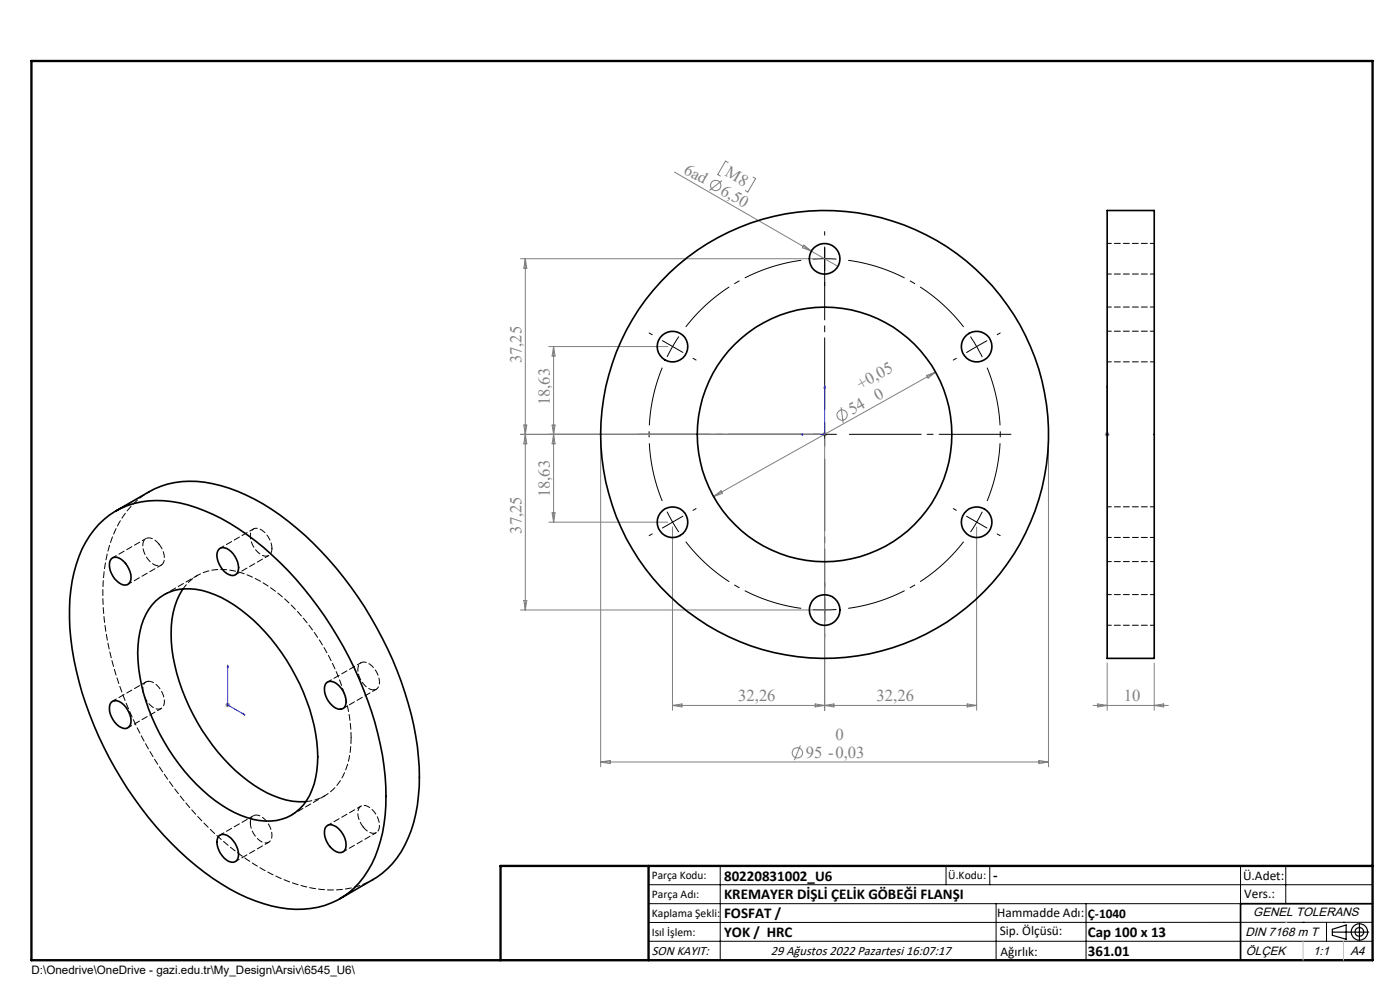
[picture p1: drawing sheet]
<svg xmlns="http://www.w3.org/2000/svg" width="297mm" height="210mm" viewBox="0 0 297 210" stroke-linecap="round" stroke-linejoin="round" font-family="sans-serif">
<g fill="none" stroke="#808080" stroke-width=".21">
<path d="M143.1 36.5l29 16.8M153.2 38.3l-2.7 2.1M154.5 34.5l-.6-.3-1.6 2.8 .5 .4M159.8 37.6l.5 .3-1.7 2.8-.5-.3M110.4 54.9h63.5M111.4 54.9v74.5M111.4 54.9l.4 2h-.7zM170.5 52l1.6 1.3-1.9-.7zM172.1 53.3l5.7 3.2M116.4 73.5h25.3M117.4 73.5v37.3M117.4 73.5l.4 2h-.7z"/>
<path d="M196.6 79.6l1.9-.7-1.6 1.3zM198.5 78.9l-47.1 26.4M110.4 92.1h63.5M111.1 90.2h.7l-.4 1.9zM111.4 92.1l.4 2h-.7zM117.1 90.2h.7l-.4 1.9zM117.4 92.1l.4 2h-.7zM127.4 93.2v69.5M174.4 92.1h1M174.6 91.8l.7 .7M174.9 91.6v1M174.9 93.2v57.5"/>
<path d="M175.3 91.8l-.7 .7M178.4 86.4l.5 3.3M222.4 93.2v69.5M234.4 92.1h1M234.5 91.8l.7 .7M234.9 91.6v1M235.2 91.8l-.7 .7M116.4 110.8h25.3M117.1 108.8h.7l-.4 2zM142.7 111.8v38.9M151.4 105.3l1.6-1.2 .3 .6zM207.2 111.8v38.9"/>
<path d="M110.4 129.4h63.5M111.1 127.4h.7l-.4 2zM47.8 149.5h1M47.9 149.2l.7 .7M48.3 149v1M48.6 149.2l-.7 .7M142.7 149.6h64.5M142.7 149.6l2-.3v.7zM169.8 158.1l-1.3 3.1M172.9 149.3l4 .7v-.7l-4 .7zM205.2 149.3l2 .3-2 .4zM231.9 149.6h16"/>
<path d="M232.9 149.3l2 .3-2 .4zM234.9 140.6v10.1M244.9 140.6v10.1M244.9 149.6l2-.3v.7zM127.4 161.6h95M127.4 161.6l2-.3v.7zM220.4 161.3l2 .3-2 .4z"/>
<circle cx="151.8" cy="39.4" r="1.09"/>
<circle cx="178.6" cy="88" r="1.09"/>
<circle cx="169.2" cy="159.7" r="1.09"/>
</g>
<path d="M175 54.9l-2.5 .1M175 54.9l2.4 .1M142.7 73.5l-1.2 2.2M142.7 73.5l1.3-2.1M142.7 110.8l1.3 2.1M142.7 110.8l-1.2-2.3M207.2 110.8l1.2-2.3M207.2 110.8l-1.3 2.1M175 129.4l2.4-.1M175 129.4l-2.5-.1" fill="none" stroke="#000" stroke-width=".21" stroke-dasharray="15.2 1.3 1.3 1.3" stroke-linecap="butt"/>
<path d="M170 55.2a37.3 37.3 0 0 0-24.5 14.2M140.5 78a37.3 37.3 0 0 0 0 28.3M204.4 69.4a37.3 37.3 0 0 0-24.5-14.2M145.5 114.9a37.3 37.3 0 0 0 24.5 14.1M209.4 106.3a37.3 37.3 0 0 0 0-28.3M179.9 129a37.3 37.3 0 0 0 24.5-14.1" fill="none" stroke="#000" stroke-width=".21" stroke-dasharray="15.2 1.3 1.3 1.3" stroke-dashoffset="2.6" stroke-linecap="butt"/>
<g fill="none" stroke="#000" stroke-width=".21">
<path d="M205.9 71.4l1.3 2.1M207.2 73.5l1.2 2.2M207.2 73.5l-2.2 1.3M209.4 72.3l-2.2 1.2M137.6 187.7h153.6M137.6 191.7h153.6M137.6 199.7h153.6M152.8 183.7v20M200.7 183.7v4M210 183.7v4M211.3 191.7v12M230.4 191.7v12"/>
<path d="M263.2 183.7v20M272.8 183.7v8M276.4 195.6h.1M281.4 195.6v4.1M285 195.6h.1M291.2 195.6l-153.6 .1"/>
</g>
<g fill="none" stroke="#000" stroke-width=".25">
<path d="M282.6 197.7h7.8M282.6 197.1l3-.9v3l-3-.8zM288.4 195.8v3.8M106.2 203.7h185"/>
<circle cx="288.4" cy="197.7" r="1.74"/>
<circle cx="288.4" cy="197.7" r=".93"/>
</g>
<path d="M169.8 92.1l.5-.1v.3zM174.9 81.8v10.3h-5.1M174.9 81.8l.1 .5h-.2zM234.9 92v.3zM234.9 81.8v.5v-.5M234.9 92.1h.1M234.9 81.8v10.3M48.3 141.1v8.4l3.7 2.2M48.3 141.1l.1 .5-.2-.1zM51.6 151.3l.4 .4-.4-.2z" fill="none" stroke="#00f" stroke-width=".21"/>
<g fill="none" stroke="#000" stroke-width=".21" stroke-dasharray="15.2 1.3 1.3 1.3">
<path d="M175 54.9v-2.5M175 54.9v2.5M175 49.9v-.8M175 59.9v.7M138.4 71l-.7-.4M142.7 73.5l-2.2-1.2M142.7 73.5l2.2 1.3M147 76l.7 .4M202.9 76l-.7 .4M211.5 71l.7-.4M175 92.1v-2.5M175 92.1h-2.5"/>
<path d="M175 92.1v2.5M175 92.1h2.5M138.4 113.3l-.7 .3M142.7 110.8l-2.2 1.2M142.7 110.8l2.2-1.3M147 108.3l.7-.4M202.9 108.3l-.7-.4M207.2 110.8l2.2 1.2M207.2 110.8l-2.2-1.3M211.5 113.3l.7 .3M175 129.4v2.5M175 129.4v-2.5"/>
<path d="M175 134.4v.7M175 124.4v-.8"/>
</g>
<path d="M170 92.1h-34.8M175 87.1v-34.7M175 97.1v34.8M180 92.1h34.7" fill="none" stroke="#000" stroke-width=".21" stroke-dasharray="15.2 1.3 1.3 1.3" stroke-dashoffset="-.2"/>
<path d="M291.2 191.7h-28v12" fill="none" stroke="#000" stroke-width=".35"/>
<path d="M6.7 12.9h284.5v190.8h-284.5zM137.6 183.7v20M291.2 183.7h-185v20" fill="none" stroke="#000" stroke-width=".5"/>
<path d="M276.4 199.7v4M285 199.7v4" fill="none" stroke="#c0c0c0" stroke-width=".21"/>
<path d="M272.8 195.6h.1" fill="none" stroke="#c0c0c0" stroke-width=".25"/>
<g fill="#00f">
<path d="M169.8 92.1l.5 .2v-.3zM174.9 81.8l-.1 .5h.2z"/>
<path d="M51.6 151.3l.4 .4-.4-.2zM48.3 141.1l.1 .5-.2-.1z"/>
<path d="M234.9 92v.3zM234.9 81.8v.5z"/>
</g>
<g fill="none" stroke="#000" stroke-width=".35">
<path d="M234.9 44.7h10v95h-10zM20.9 111.3a17.3 17.3 0 0 1 15.5-4.9 38.6 38.6 0 0 1 17.8 8.3 77.2 77.2 0 0 1 27.3 47.7 36.5 36.5 0 0 1-2.7 20.9 16.9 16.9 0 0 1-17.7 9.5 36.4 36.4 0 0 1-17.7-7.8 77.1 77.1 0 0 1-27.2-42.7 46.3 46.3 0 0 1-.5-20.9 21.9 21.9 0 0 1 5.2-10.1zM23.6 118.5a1.82 1.82 0 0 1 2.6 .6 4.4 4.4 0 0 1 1.4 4.3 1.45 1.45 0 0 1-2.3 .2 4.6 4.6 0 0 1-1.9-4.7zM24.6 108.4l7-4.1a19.4 19.4 0 0 1 15.3-1.3 44.8 44.8 0 0 1 17.8 10.6 78.3 78.3 0 0 1 23.8 44.8 38.1 38.1 0 0 1-1.9 19.3 17.6 17.6 0 0 1-7.5 8.9l-7 4.1M46.5 116.5a1.92 1.92 0 0 1 2.5 .5 4.4 4.4 0 0 1 1.4 4.4 1.45 1.45 0 0 1-2.3 .2 5 5 0 0 1-2-4.3zM33 127.5a10.7 10.7 0 0 1 11.2-1.8 31.4 31.4 0 0 1 14.4 11.2 41.9 41.9 0 0 1 8.8 23.6 15.2 15.2 0 0 1-3.8 11 10.6 10.6 0 0 1-11.2 1.9 31.1 31.1 0 0 1-14.4-11.3 41.2 41.2 0 0 1-8.8-23.6 15.3 15.3 0 0 1 3.8-11zM38.8 124.9a17.4 17.4 0 0 0-2.5 11.1 42.9 42.9 0 0 0 17.7 30.6 17.9 17.9 0 0 0 10.9 3.5M23.6 148.9a1.91 1.91 0 0 1 2.6 .6 4.4 4.4 0 0 1 1.4 4.4 1.45 1.45 0 0 1-2.3 .2 4.7 4.7 0 0 1-1.9-4.8zM69.3 144.8a1.91 1.91 0 0 1 2.5 .6 4.4 4.4 0 0 1 1.4 4.4 1.48 1.48 0 0 1-2.3 .2 4.6 4.6 0 0 1-1.9-4.8zM46.5 177.3a1.92 1.92 0 0 1 2.5 .5 4.4 4.4 0 0 1 1.4 4.4 1.45 1.45 0 0 1-2.3 .2 4.6 4.6 0 0 1-1.9-4.7zM69.3 175.3a1.85 1.85 0 0 1 2.5 .5 4.4 4.4 0 0 1 1.4 4.4 1.48 1.48 0 0 1-2.3 .2 4.6 4.6 0 0 1-1.9-4.8z"/>
<circle cx="174.9" cy="54.9" r="3.2"/>
<circle cx="142.7" cy="73.5" r="3.2"/>
<circle cx="207.2" cy="73.5" r="3.2"/>
<circle cx="174.9" cy="92.2" r="27"/>
<circle cx="174.9" cy="92.1" r="47.5"/>
<circle cx="142.7" cy="110.8" r="3.3"/>
<circle cx="207.2" cy="110.8" r="3.3"/>
<circle cx="174.9" cy="129.4" r="3.3"/>
</g>
<g fill="none" stroke="#000" stroke-width=".21" stroke-dasharray="1.3 .6" stroke-dashoffset=".4">
<path d="M234.9 58.1h10M244.9 51.6h-10M234.9 76.8h10M244.9 70.3h-10M244.9 65.1h-10M31 114.2l-7.1 4.1M53.8 112.2l-7.1 4.1M234.9 114h10M234.9 119.1h10M244.9 107.5h-10M27.1 124l7.1-4.1M41.9 122l-7.1 4.1"/>
<path d="M50 121.9l7-4.1M234.9 132.6h10M244.9 126.1h-10M27.1 154.4l7.1-4.1M31 144.7l-7.1 4M72.8 150.3l7-4.1M76.6 140.6l-7.1 4.1M53.8 173l-7.1 4.1M61.8 172.9l7.1-4.1M76.6 171l-7.1 4.1M50 182.7l7-4M72.8 180.7l7-4.1"/>
</g>
<path d="M31.6 104.3a18.9 18.9 0 0 0-8.3 11.3 46 46 0 0 0 .5 24.9 77.6 77.6 0 0 0 26.7 40.4 36.8 36.8 0 0 0 17.6 7.8 17.9 17.9 0 0 0 11-2.1" fill="none" stroke="#000" stroke-width=".21" stroke-dasharray="1.3 .6" stroke-dashoffset=".7"/>
<path d="M33.7 115.4a2.52 2.52 0 0 0-2.7-1.2 2.16 2.16 0 0 0-.5 2.7 4 4 0 0 0 3.2 3.1 1.63 1.63 0 0 0 1.1-2.2 5.3 5.3 0 0 0-1.1-2.4M57.7 116.3a4.8 4.8 0 0 0-3-4.2 1.35 1.35 0 0 0-1.6 1.6 4.8 4.8 0 0 0 3 4.2 1.35 1.35 0 0 0 1.6-1.6M31.4 144.5a1.63 1.63 0 0 0-1.1 2.2 4.7 4.7 0 0 0 3 3.7 1.35 1.35 0 0 0 1.6-1.6 4.8 4.8 0 0 0-3-4.3h-.5M79.4 146.4a1.63 1.63 0 0 0 1.1-2.3 4.7 4.7 0 0 0-3-3.6 1.35 1.35 0 0 0-1.6 1.6 4.8 4.8 0 0 0 3 4.2l.5 .1M53.1 174.5a4.8 4.8 0 0 0 3 4.3 1.35 1.35 0 0 0 1.6-1.6 4.8 4.8 0 0 0-3-4.3 1.35 1.35 0 0 0-1.6 1.6M77.1 175.4a2.52 2.52 0 0 0 2.6 1.3 2.16 2.16 0 0 0 .6-2.8 4 4 0 0 0-3.2-3.1 1.63 1.63 0 0 0-1.1 2.3 5.3 5.3 0 0 0 1.1 2.3" fill="none" stroke="#000" stroke-width=".21" stroke-dasharray="1.3 .6" stroke-dashoffset=".1"/>
<path d="M74.5 156.5a41.6 41.6 0 0 0-10-25.1 29.4 29.4 0 0 0-14.5-10.2 10 10 0 0 0-11.2 3.7" fill="none" stroke="#000" stroke-width=".21" stroke-dasharray="1.3 .6" stroke-dashoffset=".2"/>
<path d="M64.9 170a9.9 9.9 0 0 0 8.8-7.8 20.2 20.2 0 0 0 .8-5.7" fill="none" stroke="#000" stroke-width=".21" stroke-dasharray="1.3 .6"/>
<g font-size="3.5" fill="#808080">
<text x="144.9" y="36.6" transform="rotate(30 144.9 36.6)">6ad</text>
<text x="152.7" y="41.1" transform="rotate(30 152.7 41.1)">6,50</text>
<text x="153.7" y="37.2" transform="rotate(30 153.7 37.2)">M8</text>
<text x="110.6" y="77.1" transform="rotate(-90 110.6 77.1)">37,25</text>
<text x="182.6" y="82.6" transform="rotate(-29 182.6 82.6)">+0,05</text>
<text x="116.6" y="86" transform="rotate(-90 116.6 86)">18,63</text>
<text x="180.8" y="88.1" transform="rotate(-29 180.8 88.1)">54</text>
<text x="186.2" y="85.1" transform="rotate(-29 186.2 85.1)">0</text>
<text x="116.6" y="105.5" transform="rotate(-90 116.6 105.5)">18,63</text>
<text x="110.6" y="113.2" transform="rotate(-90 110.6 113.2)">37,25</text>
<text x="156.6" y="148.8">32,26</text>
<text x="186" y="148.8">32,26</text>
<text x="238.4" y="148.8">10</text>
<text x="171" y="160.8">95 -0,03</text>
<text x="177.2" y="156.9">0</text>
</g>
<g font-size="3.2">
<text x="153.6" y="186.8">80220831002_U6</text>
<text x="153.6" y="190.8">KREMAYER DİŞLİ ÇELİK GÖBEĞİ FLANŞI</text>
<text x="210.7" y="186.6">-</text>
<text x="153.6" y="194.8">FOSFAT /</text>
<text x="153.6" y="198.8">YOK / HRC</text>
<text x="230.8" y="198.7">Cap 100 x 13</text>
<text x="230.8" y="202.8">361.01</text>
</g>
<g font-size="2.8">
<text x="263.7" y="186.7">Ü.Adet:</text>
<text x="263.9" y="190.5">Vers.:</text>
<text x="211.5" y="194.5">Hammadde Adı:</text>
<text x="230.8" y="194.7">Ç-1040</text>
<text x="138.3" y="202.6">SON KAYIT:</text>
<text x="163.6" y="202.6">29 Ağustos 2022 Pazartesi 16:07:17</text>
<text x="212.1" y="198.4">Sip. Ölçüsü:</text>
<text x="212.2" y="202.7">Ağırlık:</text>
</g>
<g font-size="2.6">
<text x="265.9" y="194.4">GENEL TOLERANS</text>
<text x="264.2" y="198.5">DIN 7168 m T</text>
<text x="264.3" y="202.6">ÖLÇEK</text>
<text x="278.5" y="202.6">1:1</text>
<text x="286.5" y="202.6">A4</text>
</g>
<g font-size="2.5">
<text x="138.3" y="186.4">Parça Kodu:</text>
<text x="138.3" y="190.5">Parça Adı:</text>
<text x="201.2" y="186.5">Ü.Kodu:</text>
<text x="138.3" y="194.5">Kaplama Şekli:</text>
<text x="138.3" y="198.6">Isıl İşlem:</text>
<text x="6.7" y="206.7">D:\Onedrive\OneDrive - gazi.edu.tr\My_Design\Arsiv\6545_U6\</text>
</g>
</svg>
